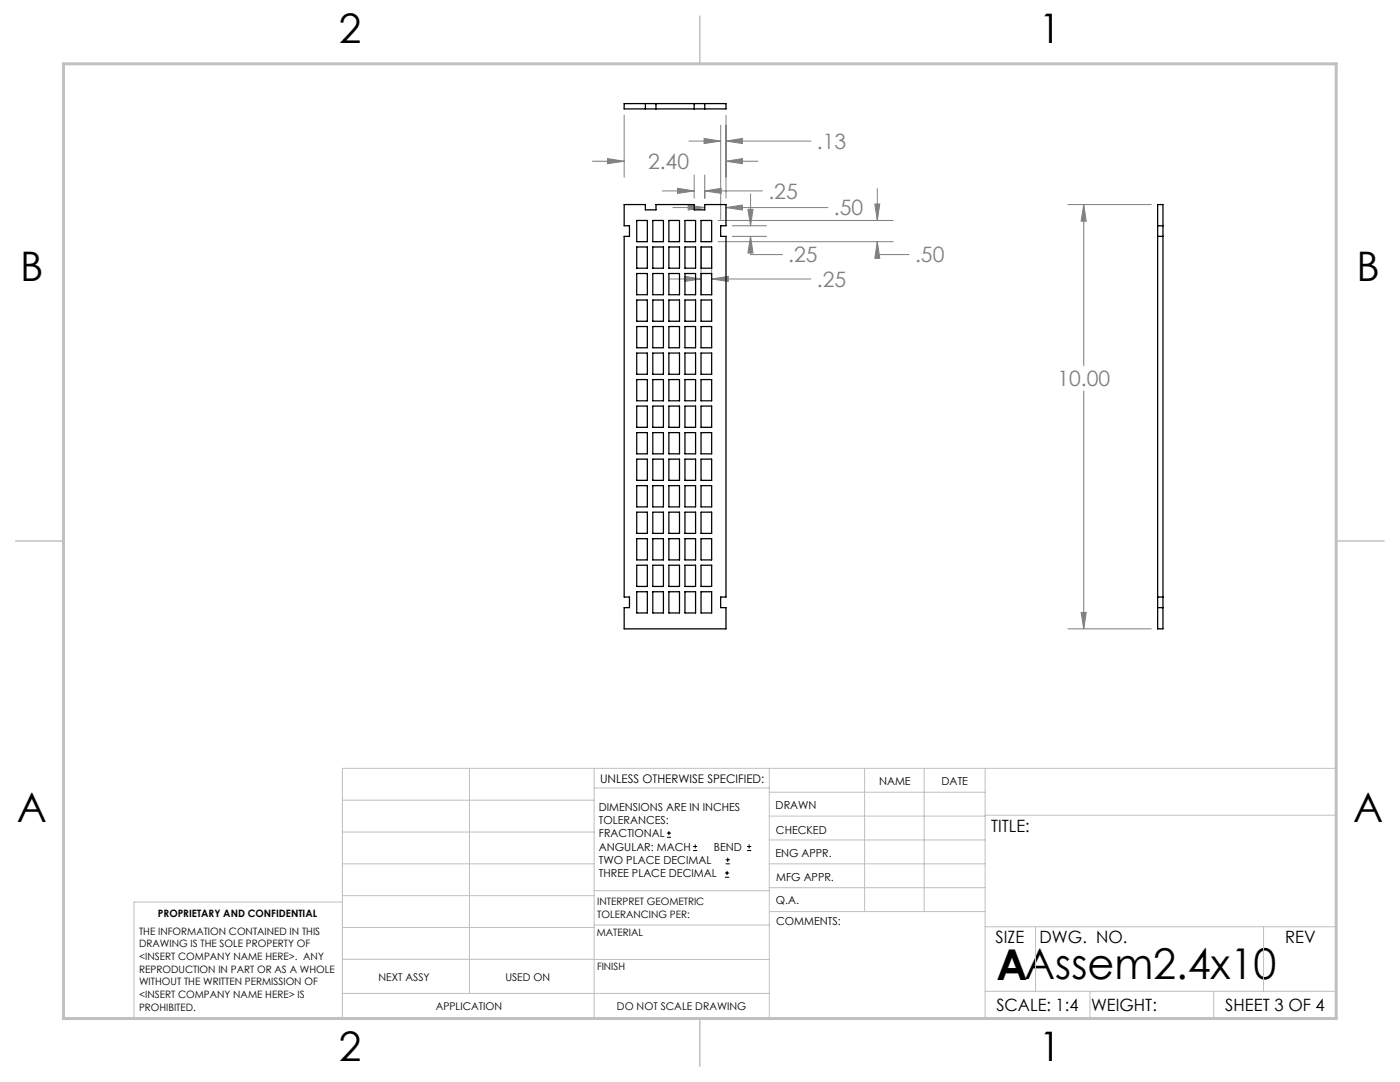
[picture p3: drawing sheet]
<svg xmlns="http://www.w3.org/2000/svg" width="279mm" height="216mm" viewBox="0 0 279 216" stroke-linecap="round" stroke-linejoin="round" font-family="sans-serif">
<g fill="none" stroke="#000" stroke-width=".2">
<path d="M133.1 167.1h.8M133.1 166.2h.8M133.5 165.8v.9M138.3 169.7h.8M138.3 168.9h.8M138.7 168.5v.8M144.7 175h.8M144.7 174.2h.8M144.8 172.4h.9M144.8 171.6h.9M145.1 173.8v.8M145.2 171.1v.9"/>
<path d="M149.1 169.7h.8M149.1 168.9h.8M149.5 168.5v.8"/>
</g>
<g fill="none" stroke="#808080" stroke-width=".2">
<path d="M118.2 32.2h6.4M121.2 31.6l3.4 .6-3.4 .5zM124.6 23v12.3M132.2 38.1h6.3M135.2 37.6l3.3 .5-3.3 .5zM137.5 28.2h6.3M138.5 34.9v4.6M140.5 27.6l3.3 .6-3.3 .4zM140.7 38.1l3.2-.5v1zM140.7 34.9v4.6M140.7 38.1h11.5M143.8 25v18.8"/>
<path d="M144.9 28.2l3.3-.6v1zM144.9 32.2l3.3-.6v1.1zM144.9 23v16.5M144.9 28.2h16.9M144.9 32.2h6.3M149.8 38.7v6.3M175.1 37.6v6.4M133.6 55.7h6.3M134.3 41.4h6.4M136.6 55.1l3.3 .6-3.3 .5zM137.3 40.9l3.4 .5-3.4 .5zM139.9 49.5v9.3"/>
<path d="M142 55.7l3.3-.6v1.1zM142 49.5v9.3M142 55.7h19.8M143.3 48.2h35M143.3 44h35M144.9 41.4l3.3-.5v1zM144.9 41.4h20.3M146.2 45h6.8M146.2 47.2h6.8M149.3 41.8h1l-.5 3.2zM149.8 47.2l.5 3.3h-1zM149.8 47.2v3.6h6.3"/>
<path d="M174.6 40.7h1l-.5 3.3zM175.1 48.2l.5 3.3h-1zM175.1 48.2v2.6h6.3M213.1 40.8h16.7M216.3 40.8l.5 3.3h-1zM216.3 40.8v32.2M216.3 78v47.5M213.1 125.5h16.7M215.8 122.2h1l-.5 3.3z"/>
</g>
<g fill="none" stroke="#c0c0c0" stroke-width=".2">
<path d="M68.3 159.7h50.3M93.7 153.3v44.9M118.6 153.3v49.9M118.6 157.2h34.9M153.5 153.3v49.9M153.5 158.1h43.1M172.5 153.3v28.6M184.4 153.3v28.6M196.6 153.3v49.9M68.3 180h-41.6v23.2h240v-49.9h-198.4v49.9M68.3 178.7h50.3M68.3 172.4h50.3"/>
<path d="M68.3 166h50.3M118.6 177.7h35M153.5 167.6h43.1M153.5 162.8h43.1M153.5 172.4h43.1M153.5 177.1h43.1M196.6 162.7h70.1M68.3 198.2h85.2M68.3 191.4l85.2 .1M68.3 185.1h50.3M118.6 184.6h35M153.6 181.9h43"/>
<path d="M196.6 197.8h70.1M196.6 184.9h70.1M206.7 184.9v12.9M217.5 197.8v5.4M242.2 197.8v5.4M252.2 184.9v12.9"/>
</g>
<path d="M139.7 3.2v9.5M3.1 107.9h9.6M266.7 107.9h9.5M139.7 203.2v9.6" fill="none" stroke="#c0c0c0" stroke-width=".3"/>
<path d="M12.7 12.7h254v190.5h-254z" fill="none" stroke="#c0c0c0" stroke-width=".6"/>
<path d="M135.2 37.6l3.3 .5-3.3 .5zM140.7 38.1l3.2-.5v1zM137.3 40.9l3.4 .5-3.4 .5zM144.9 41.4l3.3-.5v1zM175.1 48.2l.5 3.3h-1zM174.6 40.7h1l-.5 3.3zM136.6 55.1l3.3 .6-3.3 .5zM142 55.7l3.3-.6v1.1zM149.3 41.8h1l-.5 3.2zM149.8 47.2l.5 3.3h-1zM144.9 28.2l3.3-.6v1zM140.5 27.6l3.3 .6-3.3 .4zM121.2 31.6l3.4 .6-3.4 .5zM144.9 32.2l3.3-.6v1.1zM216.3 40.8l.5 3.3h-1zM215.8 122.2h1l-.5 3.3z" fill="#808080"/>
<g fill="none" stroke="#000" stroke-width=".25">
<path d="M124.6 20.7h20.3v1h-20.3zM128.8 20.7v1M130.9 20.7v1M138.5 20.7v1M140.7 20.7v1M124.6 40.8h4.2v1.1h2.1v-1.1h7.6v1.1h2.2v-1.1h4.2v4.2h-1.1v2.2h1.1v71.9h-1.1v2.1h1.1v4.3h-20.3v-4.3h1v-2.1h-1v-71.9h1v-2.2h-1zM127.1 44h2.1v4.2h-2.1zM127.1 49.3h2.1v4.2h-2.1zM127.1 54.6h2.1v4.2h-2.1zM127.1 59.9h2.1v4.2h-2.1zM130.3 44h2.1v4.2h-2.1zM130.3 49.3h2.1v4.2h-2.1z"/>
<path d="M130.3 54.6h2.1v4.2h-2.1zM130.3 59.9h2.1v4.2h-2.1zM133.5 44h2.1v4.2h-2.1zM133.5 49.3h2.1v4.2h-2.1zM133.5 54.6h2.1v4.2h-2.1zM133.5 59.9h2.1v4.2h-2.1zM136.7 44h2.1v4.2h-2.1zM136.7 49.3h2.1v4.2h-2.1zM136.7 54.6h2.1v4.2h-2.1zM136.7 59.9h2.1v4.2h-2.1zM139.9 44h2.1v4.2h-2.1zM139.9 49.3h2.1v4.2h-2.1z"/>
<path d="M139.9 54.6h2.1v4.2h-2.1zM139.9 59.9h2.1v4.2h-2.1zM231 45h1.1M231 40.8h1.1v84.7h-1.1zM231 47.2h1.1M127.1 65.2h2.1v4.2h-2.1zM127.1 70.4h2.1v4.3h-2.1zM127.1 75.7h2.1v4.3h-2.1zM130.3 65.2h2.1v4.2h-2.1zM130.3 70.4h2.1v4.3h-2.1zM130.3 75.7h2.1v4.3h-2.1zM133.5 65.2h2.1v4.2h-2.1z"/>
<path d="M133.5 70.4h2.1v4.3h-2.1zM133.5 75.7h2.1v4.3h-2.1zM136.7 65.2h2.1v4.2h-2.1zM136.7 70.4h2.1v4.3h-2.1zM136.7 75.7h2.1v4.3h-2.1zM139.9 65.2h2.1v4.2h-2.1zM139.9 70.4h2.1v4.3h-2.1zM139.9 75.7h2.1v4.3h-2.1zM127.1 81h2.1v4.3h-2.1zM127.1 86.3h2.1v4.3h-2.1zM127.1 91.6h2.1v4.2h-2.1zM127.1 96.9h2.1v4.2h-2.1z"/>
<path d="M130.3 81h2.1v4.3h-2.1zM130.3 86.3h2.1v4.3h-2.1zM130.3 91.6h2.1v4.2h-2.1zM130.3 96.9h2.1v4.2h-2.1zM133.5 81h2.1v4.3h-2.1zM133.5 86.3h2.1v4.3h-2.1zM133.5 91.6h2.1v4.2h-2.1zM133.5 96.9h2.1v4.2h-2.1zM136.7 81h2.1v4.3h-2.1zM136.7 86.3h2.1v4.3h-2.1zM136.7 91.6h2.1v4.2h-2.1zM136.7 96.9h2.1v4.2h-2.1z"/>
<path d="M139.9 81h2.1v4.3h-2.1zM139.9 86.3h2.1v4.3h-2.1zM139.9 91.6h2.1v4.2h-2.1zM139.9 96.9h2.1v4.2h-2.1zM127.1 118.1h2.1v4.2h-2.1zM127.1 102.2h2.1v4.2h-2.1zM127.1 107.5h2.1v4.2h-2.1zM127.1 112.8h2.1v4.2h-2.1zM130.3 118.1h2.1v4.2h-2.1zM130.3 102.2h2.1v4.2h-2.1zM130.3 107.5h2.1v4.2h-2.1zM130.3 112.8h2.1v4.2h-2.1z"/>
<path d="M133.5 118.1h2.1v4.2h-2.1zM133.5 102.2h2.1v4.2h-2.1zM133.5 107.5h2.1v4.2h-2.1zM133.5 112.8h2.1v4.2h-2.1zM136.7 118.1h2.1v4.2h-2.1zM136.7 102.2h2.1v4.2h-2.1zM136.7 107.5h2.1v4.2h-2.1zM136.7 112.8h2.1v4.2h-2.1zM139.9 118.1h2.1v4.2h-2.1zM139.9 102.2h2.1v4.2h-2.1zM139.9 107.5h2.1v4.2h-2.1zM139.9 112.8h2.1v4.2h-2.1z"/>
<path d="M231 119.1h1.1M231 121.2h1.1"/>
</g>
<text font-size="8.5" x="198.9" y="195.5">AAssem2.4x10</text>
<g font-size="8.1">
<text x="67.6" y="8.5">2</text>
<text x="207.3" y="8.5">1</text>
<text x="4" y="56.2">B</text>
<text x="270.7" y="56.2">B</text>
<text x="3.3" y="164.1">A</text>
<text x="270" y="164.1">A</text>
<text x="67.6" y="211.7">2</text>
<text x="207.3" y="211.7">1</text>
</g>
<g font-size="4.2" fill="#808080">
<text x="163" y="29.7">.13</text>
<text x="129.3" y="33.8">2.40</text>
<text x="153.4" y="39.7">.25</text>
<text x="166.4" y="43">.50</text>
<text x="157.3" y="52.4">.25</text>
<text x="182.6" y="52.4">.50</text>
<text x="163" y="57.2">.25</text>
<text x="211" y="77.1">10.00</text>
</g>
<g font-size="3.4">
<text x="197.8" y="166">TITLE:</text>
<text x="198.7" y="188.1">SIZE</text>
<text x="207.5" y="188.1">DWG. NO.</text>
<text x="256.5" y="188.2">REV</text>
<text x="198.8" y="201.7">SCALE: 1:4</text>
<text x="217.7" y="201.8">WEIGHT:</text>
<text x="244.5" y="201.7">SHEET 3 OF 4</text>
</g>
<text font-size="2.4" x="119.8" y="156.2">UNLESS OTHERWISE SPECIFIED:</text>
<g font-size="2.2">
<text x="119.5" y="161.8">DIMENSIONS ARE IN INCHES</text>
<text x="154.8" y="161.4">DRAWN</text>
<text x="175.4" y="156.6">NAME</text>
<text x="187.9" y="156.7">DATE</text>
<text x="119.5" y="164.4">TOLERANCES:</text>
<text x="119.5" y="167.1">FRACTIONAL</text>
<text x="154.9" y="166.3">CHECKED</text>
<text x="119.5" y="169.7">ANGULAR: MACH</text>
<text x="119.5" y="172.4">TWO PLACE DECIMAL</text>
<text x="142.5" y="169.7">BEND</text>
<text x="154.8" y="171">ENG APPR.</text>
<text x="119.5" y="175">THREE PLACE DECIMAL</text>
<text x="154.9" y="175.7">MFG APPR.</text>
<text x="154.9" y="180.4">Q.A.</text>
<text x="154.9" y="184.6">COMMENTS:</text>
</g>
<g font-size="2.1">
<text x="75.5" y="195.7">NEXT ASSY</text>
<text x="100.9" y="195.7">USED ON</text>
<text x="86.9" y="201.5">APPLICATION</text>
<text x="123.1" y="201.6">DO NOT SCALE DRAWING</text>
</g>
<g font-size="2">
<text x="31.5" y="182.9">PROPRIETARY AND CONFIDENTIAL</text>
<text x="119.2" y="180.6">INTERPRET GEOMETRIC</text>
<text x="119.2" y="183.1">TOLERANCING PER:</text>
<text x="27.8" y="186.5">THE INFORMATION CONTAINED IN THIS</text>
<text x="27.8" y="189">DRAWING IS THE SOLE PROPERTY OF</text>
<text x="27.8" y="191.6">&lt;INSERT COMPANY NAME HERE&gt;. ANY</text>
<text x="119.1" y="186.7">MATERIAL</text>
<text x="27.8" y="194.1">REPRODUCTION IN PART OR AS A WHOLE</text>
<text x="27.8" y="196.6">WITHOUT THE WRITTEN PERMISSION OF</text>
<text x="119.1" y="193.5">FINISH</text>
<text x="27.8" y="199.1">&lt;INSERT COMPANY NAME HERE&gt; IS</text>
<text x="27.8" y="201.7">PROHIBITED.</text>
</g>
</svg>
